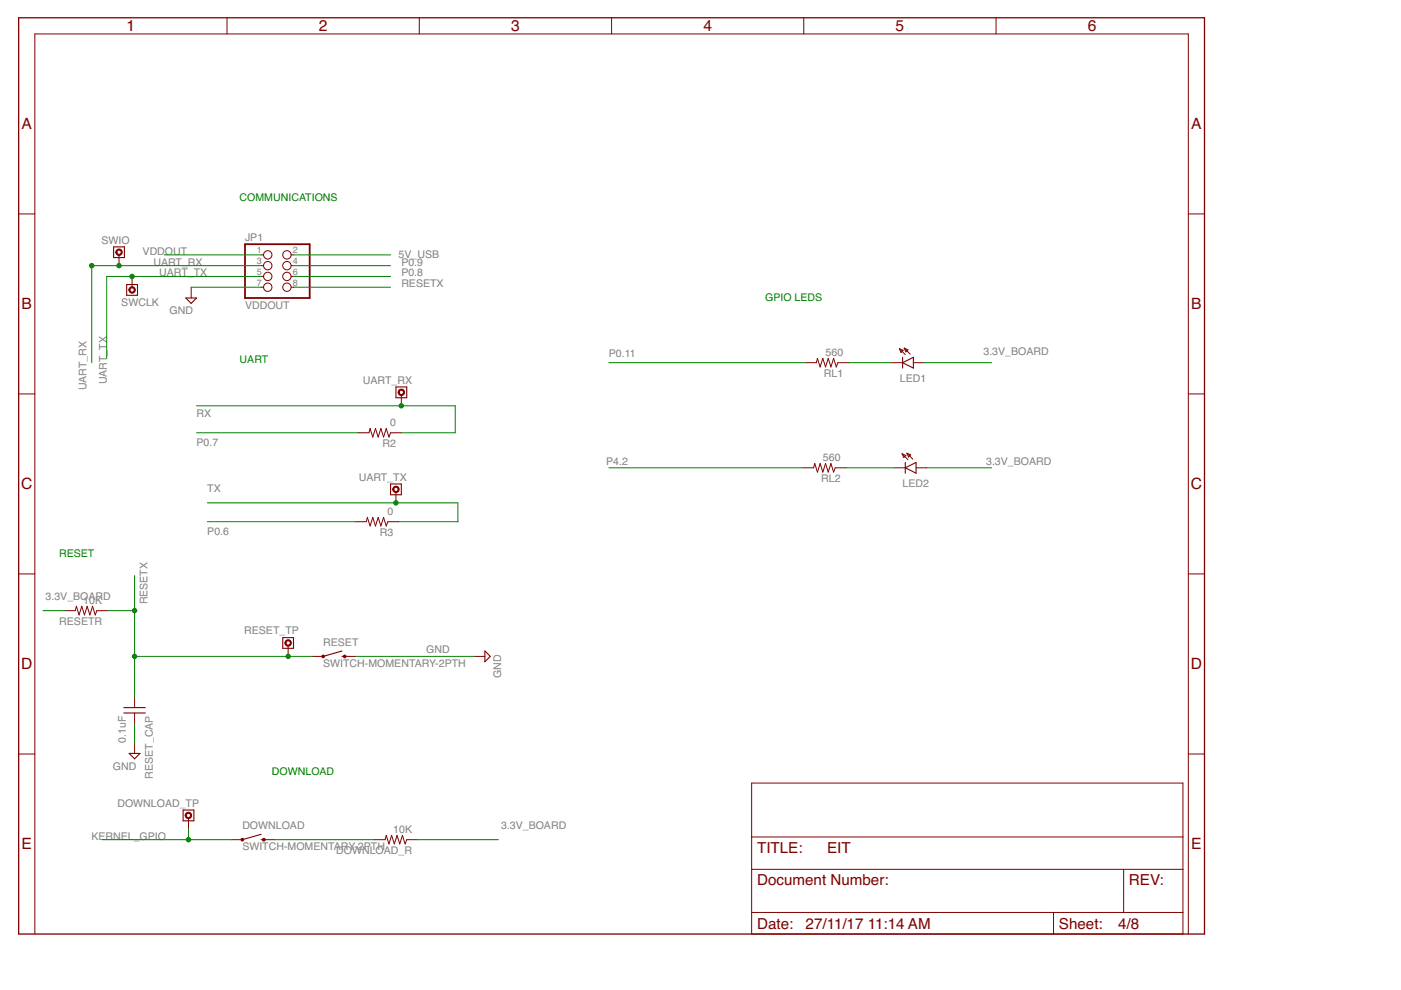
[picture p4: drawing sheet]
<svg xmlns="http://www.w3.org/2000/svg" width="297mm" height="210mm" viewBox="0 0 297 210" stroke-linecap="round" stroke-linejoin="round" font-family="sans-serif">
<path d="M51.9 51.8h13.8v11.4h-13.8z" fill="none" stroke="#800000" stroke-width=".38"/>
<g fill="none" stroke="#800000" stroke-width=".21">
<path d="M48.1 3.8v3.4M88.9 3.8v3.4M129.7 3.8v3.4M170.4 3.8v3.4M211.2 3.8v3.4M4 45.4h3.4M25.2 54v2.3M28 58.6v2.3M55.4 54h.5M55.4 56.3h.5M55.4 58.6h.5M61.7 54h.5"/>
<path d="M61.7 56.3h.5M61.7 58.6h.5M251.9 45.4h3.5M40.5 60.9v2.3M55.4 60.9h.5M61.7 60.9h.5M170.8 76.9h2.3l.2-.9 .6 1.8 .6-1.8 .5 1.8 .6-1.8 .6 1.8 .5-1.8 .6 1.8 .4-.9h2.2M189.1 76.9h2.3M190.7 73.9l.8 .4-.5 .4zM190.7 73.9l1.2 1.3M191.7 73.8l1.3 1.3M191.7 73.8l.8 .4-.4 .4z"/>
<path d="M193.7 76.9h2.2M4 83.5h3.4M75.9 91.8h2.3l.3-1 .5 1.9 .6-1.9 .6 1.9 .6-1.9 .5 1.9 .6-1.9 .6 1.9 .3-.9h2.3M85.1 83.8v2.2M170.2 99.2h2.3l.2-.9 .6 1.8 .6-1.8 .6 1.8 .5-1.8 .6 1.8 .6-1.8 .5 1.8 .4-.9h2.3M189.7 99.2h2.2M191.3 96.2l.8 .4-.5 .4zM191.3 96.2l1.2 1.3M192.3 96.1l1.2 1.3M192.3 96.1l.8 .3-.5 .5zM194.2 99.2h2.3M251.9 83.5h3.5"/>
<path d="M75.4 110.6h2.3l.2-.9 .6 1.8 .5-1.8 .6 1.8 .6-1.8 .6 1.8 .5-1.8 .6 1.8 .3-.9h2.3M83.9 104.3v2.3M4 121.7h3.4M13.7 129.5h2.3l.2-1 .6 1.9 .5-1.9 .6 1.9 .6-1.9 .5 1.9 .6-1.9 .6 1.9 .3-.9h2.3M61.1 136.9v2.3M66.2 139.2h2.3M73.1 139.2h2.3M100.5 139.2h2.3M251.9 121.7h3.5M4 159.9h3.4M28.5 147.7v2.3M28.5 151.2v2.3"/>
<path d="M28.5 157.5v2.2M251.9 159.9h3.5M40 173.5v2.2M49.1 178h2.3M55.9 178h2.3M79.4 178h2.3l.2-.9 .6 1.8 .5-1.8 .6 1.8 .6-1.8 .6 1.8 .5-1.8 .6 1.8 .3-.9h2.3M159.4 166h91.4v32h-91.4zM159.4 177.5h91.4M7.4 198v-190.8h244.5v190.8M159.4 184.3h91.4M159.4 193.5h91.4M223.4 193.5v4.5"/>
<path d="M238.2 184.3v9.2"/>
<circle cx="56.8" cy="56.3" r=".89"/>
<circle cx="56.8" cy="54" r=".89"/>
<circle cx="56.8" cy="58.6" r=".89"/>
<circle cx="60.8" cy="58.6" r=".89"/>
<circle cx="60.8" cy="56.3" r=".89"/>
<circle cx="60.8" cy="54" r=".89"/>
<circle cx="56.8" cy="60.9" r=".89"/>
<circle cx="60.8" cy="60.9" r=".89"/>
</g>
<g fill="none" stroke="#800000" stroke-width=".23">
<path d="M24.1 52.3h2.3v2.3h-2.3zM26.9 60.3h2.2v2.3h-2.2zM39.4 63.2h2.3l-1.2 1.1zM191.4 76.9l2.3-1.1v2.2zM191.4 75.8v2.2M83.9 82h2.3v2.3h-2.3zM191.9 99.2l2.3-1.2v2.3zM191.9 98v2.3M82.8 102.6h2.3v2.3h-2.3zM59.9 135.2h2.3v2.3h-2.3zM72.5 139.2h.6M72.5 138l-4 1.2"/>
<path d="M102.8 138l1.1 1.2-1.1 1.1zM26.2 150h4.6M26.2 151.2h4.6M27.4 159.7h2.3l-1.2 1.2zM38.8 171.7h2.3v2.3h-2.3zM55.4 178h.5M55.4 176.9l-4 1.1"/>
</g>
<g fill="#800000" stroke="#800000" stroke-width=".21">
<path d="M83.4 103.3a.68 .68 0 0 1 1.1 .1 .68 .68 0 0 1-.3 1 .68 .68 0 0 1-.9-.6h.2a.45 .45 0 0 1 .7-.4 .45 .45 0 0 1 0 .7 .45 .45 0 0 1-.7-.2v-.1h-.2z" fill-rule="evenodd"/>
<path d="M84.6 82.7a.68 .68 0 0 1 1.1 .1 .68 .68 0 0 1-.4 1 .68 .68 0 0 1-.9-.6h.2a.45 .45 0 0 1 .7-.4 .45 .45 0 0 1 .1 .8 .45 .45 0 0 1-.7-.2l-.1-.2h-.2z" fill-rule="evenodd"/>
<path d="M24.7 53a.68 .68 0 0 1 1.1 .1 .68 .68 0 0 1-.4 1.1 .68 .68 0 0 1-.8-.7h.2a.46 .46 0 0 1 .6-.4 .46 .46 0 0 1 .1 .7 .46 .46 0 0 1-.7-.2v-.1h-.2z" fill-rule="evenodd"/>
<path d="M27.5 61a.68 .68 0 0 1 1.1 .1 .68 .68 0 0 1-.4 1 .68 .68 0 0 1-.9-.6h.3a.45 .45 0 0 1 .6-.4 .45 .45 0 0 1 .1 .7 .45 .45 0 0 1-.7-.2v-.1h-.3z" fill-rule="evenodd"/>
<path d="M39.5 172.4a.68 .68 0 0 1 1 .1 .68 .68 0 0 1-.4 1.1 .68 .68 0 0 1-.8-.7h.2a.46 .46 0 0 1 .7-.4 .46 .46 0 0 1 .1 .8 .46 .46 0 0 1-.8-.2v-.2h-.2z" fill-rule="evenodd"/>
<path d="M60.6 135.9a.68 .68 0 0 1 1.1 0 .68 .68 0 0 1-.4 1.1 .68 .68 0 0 1-.9-.7h.2a.46 .46 0 0 1 .7-.4 .46 .46 0 0 1 .1 .8 .46 .46 0 0 1-.7-.2l-.1-.2h-.2z" fill-rule="evenodd"/>
<circle cx="68.5" cy="139.2" r=".3"/>
<circle cx="73.1" cy="139.2" r=".3"/>
<circle cx="51.4" cy="178" r=".3"/>
<circle cx="55.9" cy="178" r=".3"/>
</g>
<path d="M4 3.8h251.4v194.2h-251.4z" fill="none" stroke="#800000" stroke-width=".28"/>
<g fill="none" stroke="#008000" stroke-width=".21">
<path d="M34.8 54h20.6M55.4 58.6h-32.8v17.4M55.4 56.3h-35.9v20.6M62.2 58.6h20.6M62.2 56.3h20.6M62.2 54h20.6M40.5 60.9h14.9M62.2 60.9h20.6M129.1 76.9h41.7M179.9 76.9h9.2M195.9 76.9h14.3M41.7 91.8h34.2"/>
<path d="M41.7 86h54.8v5.8h-11.4M129.1 99.2h41.1M179.4 99.2h10.3M196.5 99.2h13.7M44 110.6h31.4M44 106.6h53.1v4h-12.6M9.1 129.5h4.6M22.8 129.5h5.7M28.5 122v25.7M28.5 139.2h37.7M75.4 139.2h25.1M28.5 153.5v4"/>
<path d="M21.7 178h27.4M40 175.7v2.3M58.2 178h21.2M88.5 178h17.2"/>
</g>
<g fill="#008000" stroke="#008000" stroke-width=".21">
<circle cx="28" cy="58.6" r=".47"/>
<circle cx="19.5" cy="56.3" r=".47"/>
<circle cx="25.2" cy="56.3" r=".47"/>
<circle cx="61.1" cy="139.2" r=".47"/>
<circle cx="28.5" cy="139.2" r=".47"/>
<circle cx="28.5" cy="129.5" r=".47"/>
<circle cx="40" cy="178" r=".47"/>
<circle cx="85.1" cy="86" r=".47"/>
<circle cx="83.9" cy="106.6" r=".47"/>
</g>
<g font-size="3.3" fill="#800000">
<text x="26.9" y="6.6">1</text>
<text x="67.6" y="6.6">2</text>
<text x="108.4" y="6.6">3</text>
<text x="149.1" y="6.6">4</text>
<text x="189.9" y="6.6">5</text>
<text x="230.6" y="6.6">6</text>
<text x="4.6" y="27.4">A</text>
<text x="252.6" y="27.4">A</text>
<text x="4.6" y="65.6">B</text>
<text x="252.6" y="65.6">B</text>
<text x="4.5" y="103.8">C</text>
<text x="252.5" y="103.8">C</text>
<text x="4.5" y="141.9">D</text>
<text x="252.5" y="141.9">D</text>
<text x="4.6" y="180.1">E</text>
<text x="252.6" y="180.1">E</text>
</g>
<g font-size="3.2" fill="#800000">
<text x="160.5" y="180.9">TITLE:</text>
<text x="175.4" y="180.9">EIT</text>
<text x="160.5" y="187.7">Document Number:</text>
<text x="239.4" y="187.7">REV:</text>
<text x="160.5" y="196.9">Date:</text>
<text x="170.8" y="196.9">27/11/17</text>
<text x="184" y="196.9">11:14 AM</text>
<text x="224.5" y="196.9">Sheet:</text>
<text x="237.1" y="196.9">4/8</text>
</g>
<g font-size="2.2" fill="#008000">
<text x="50.8" y="42.6">COMMUNICATIONS</text>
<text x="162.2" y="63.8">GPIO LEDS</text>
<text x="50.8" y="76.9">UART</text>
<text x="12.5" y="118">RESET</text>
<text x="57.7" y="164.3">DOWNLOAD</text>
</g>
<g font-size="2.2" fill="#808080">
<text x="21.5" y="51.7">SWIO</text>
<text x="52" y="51.2">JP1</text>
<text x="30.2" y="54">VDDOUT</text>
<text x="32.5" y="56.3">UART_RX</text>
<text x="33.8" y="58.5">UART_TX</text>
<text x="84.5" y="54.6">5V_USB</text>
<text x="85.1" y="58.6">P0.8</text>
<text x="85.1" y="56.3">P0.9</text>
<text x="25.7" y="64.9">SWCLK</text>
<text x="52" y="65.5">VDDOUT</text>
<text x="85.1" y="60.9">RESETX</text>
<text x="36" y="66.6">GND</text>
<text x="129.1" y="75.8">P0.11</text>
<text x="175.1" y="75.5">560</text>
<text x="208.5" y="75.2">3.3V_BOARD</text>
<text x="18.4" y="82.8" transform="rotate(-90 18.4 82.8)">UART_RX</text>
<text x="22.6" y="81.5" transform="rotate(-90 22.6 81.5)">UART_TX</text>
<text x="76.9" y="81.4">UART_RX</text>
<text x="174.7" y="79.9">RL1</text>
<text x="190.8" y="80.9">LED1</text>
<text x="41.7" y="88.3">RX</text>
<text x="41.7" y="94.6">P0.7</text>
<text x="81.1" y="94.7">R2</text>
<text x="82.7" y="90.4">0</text>
<text x="76.1" y="101.9">UART_TX</text>
<text x="128.5" y="98.6">P4.2</text>
<text x="174.5" y="97.8">560</text>
<text x="209.1" y="98.6">3.3V_BOARD</text>
<text x="44" y="104.3">TX</text>
<text x="174.1" y="102.1">RL2</text>
<text x="191.4" y="103.2">LED2</text>
<text x="44" y="113.5">P0.6</text>
<text x="80.5" y="113.6">R3</text>
<text x="82.1" y="109.3">0</text>
<text x="9.7" y="127.2">3.3V_BOARD</text>
<text x="17.7" y="128.1">10K</text>
<text x="31.3" y="128.2" transform="rotate(-90 31.3 128.2)">RESETX</text>
<text x="12.6" y="132.4">RESETR</text>
<text x="51.8" y="134.5">RESET_TP</text>
<text x="68.5" y="136.9">RESET</text>
<text x="68.5" y="141.5">SWITCH-MOMENTARY-2PTH</text>
<text x="90.4" y="138.5">GND</text>
<text x="106.2" y="143.8" transform="rotate(-90 106.2 143.8)">GND</text>
<text x="26.7" y="157.5" transform="rotate(-90 26.7 157.5)">0.1uF</text>
<text x="24" y="163.2">GND</text>
<text x="32.4" y="165.1" transform="rotate(-90 32.4 165.1)">RESET_CAP</text>
<text x="24.9" y="171.1">DOWNLOAD_TP</text>
<text x="19.4" y="178">KERNEL_GPIO</text>
<text x="51.4" y="175.7">DOWNLOAD</text>
<text x="83.4" y="176.7">10K</text>
<text x="106.2" y="175.7">3.3V_BOARD</text>
<text x="51.4" y="180.3">SWITCH-MOMENTARY-2PTH</text>
<text x="71.3" y="181">DOWNLOAD_R</text>
</g>
<g font-size="1.9" fill="#808080">
<text x="54.5" y="53.7">1</text>
<text x="62.1" y="53.7">2</text>
<text x="54.5" y="56">3</text>
<text x="54.5" y="58.3">5</text>
<text x="62.1" y="56">4</text>
<text x="62.1" y="58.3">6</text>
<text x="54.5" y="60.6">7</text>
<text x="62.1" y="60.6">8</text>
</g>
</svg>
